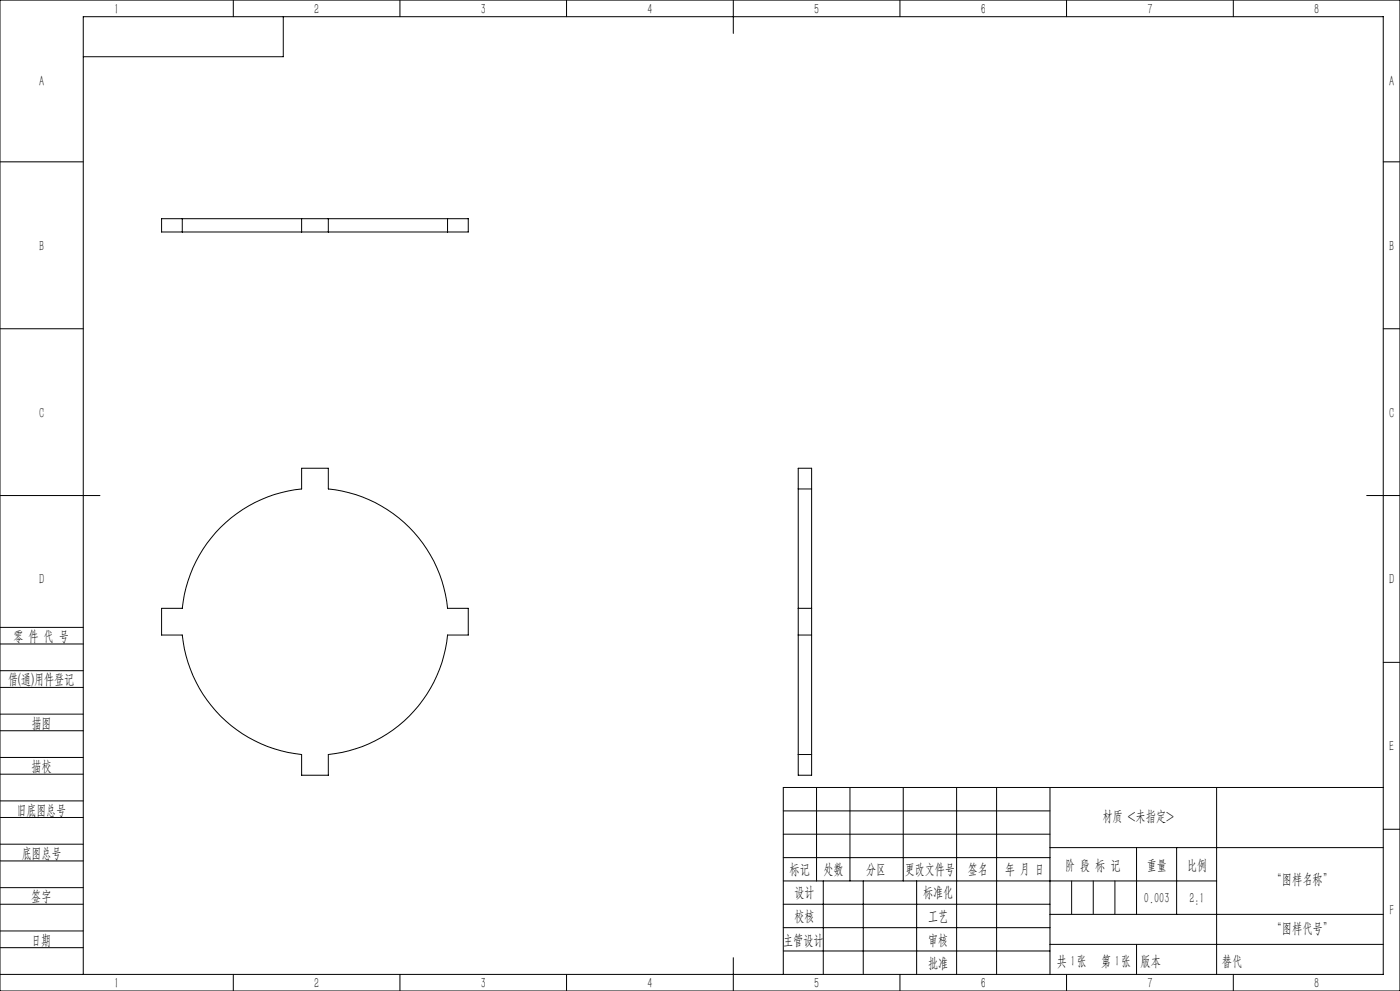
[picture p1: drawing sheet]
<svg xmlns="http://www.w3.org/2000/svg" width="420mm" height="297mm" viewBox="0 0 420 297" stroke-linecap="round" stroke-linejoin="round" font-family="sans-serif">
<g fill="none" stroke="#000" stroke-width=".3">
<path d="M0 0h420v297h-420zM70 0v5M85 5v12h-60M120 0v5M170 0v5M220 0v10M270 0v5M320 0v5M370 0v5M0 48.5h25M415 48.5h5M54.7 65.5h35.8"/>
<path d="M54.7 69.5h35.8M54.7 65.5h-6.2v4h6.2M54.7 65.5v4M90.5 65.5v4M90.5 65.5h8M90.5 69.5h8M98.5 65.5h35.8M98.5 69.5h35.8M98.5 65.5v4M134.3 65.5h6.2v4h-6.2M134.3 65.5v4M0 98.5h25"/>
<path d="M415 98.5h5M0 148.5h30M66.2 158a39.9 39.9 0 0 1 24.3-11.5v-6.2h8v6.2a39.9 39.9 0 0 1 35.8 35.8h6.2v8h-6.2a39.9 39.9 0 0 1-35.8 35.8v6.2h-8v-6.2a39.9 39.9 0 0 1-35.8-35.8h-6.2v-8h6.2a40 40 0 0 1 11.5-24.3zM239.5 146.5v35.8M239.5 146.5v-6.2h4v6.2M239.5 146.5h4M243.5 146.5v35.8M410 148.5h10M0 193h25M0 188h25M239.5 190.3v35.8M239.5 190.3h4"/>
<path d="M239.5 182.3h4M239.5 182.3v8M243.5 190.3v35.8M243.5 182.3v8M415 198.5h5M0 206h25M0 201h25M0 219h25M0 214h25M0 232h25M0 227h25M239.5 226.1v6.2h4v-6.2"/>
<path d="M239.5 226.1h4M245 236v28M255 236v28M271 236v28M287 236v56M299 236v56M315 236v56M365 236v56M415 236h-180v56M0 245h25M0 240h25M0 258h25"/>
<path d="M0 253h25M235 243h80M235 250h80M235 257h80M315 254h100M341 254v20M353 254v20M415 248.5h5M0 271h25M0 266h25M0 279h25M235 271h80"/>
<path d="M235 264h130M235 278h80M247 264v28M259 264v28M275 264v28M315 274h100M0 284h25M0 292h415v-287h-390v287M70 292v5M120 292v5M170 292v5M220 287v10"/>
<path d="M235 285h80M270 292v5M315 283h100M320 292v5M370 292v5"/>
</g>
<path d="M321.5 264v10M328 264v10M334.5 264v10M341 283v9" fill="none" stroke="#0a0605" stroke-width=".3"/>
<g font-size="4.4">
<text x="34.2" y="4.1">1</text>
<text x="94.2" y="4.1">2</text>
<text x="144.2" y="4.1">3</text>
<text x="194.2" y="4.1">4</text>
<text x="244.2" y="4.1">5</text>
<text x="294.2" y="4.1">6</text>
<text x="344.2" y="4.1">7</text>
<text x="394.2" y="4.1">8</text>
<text x="11.7" y="25.9">A</text>
<text x="416.7" y="25.9">A</text>
<text x="11.7" y="75.1">B</text>
<text x="416.7" y="75.1">B</text>
<text x="11.7" y="125.1">C</text>
<text x="416.7" y="125.1">C</text>
<text x="11.7" y="175.1">D</text>
<text x="416.7" y="175.1">D</text>
<text x="4" y="192">零 件 代 号</text>
<text x="2.5" y="205.1">借(通)用件登记</text>
<text x="9.5" y="218.1">描图</text>
<text x="416.7" y="225.1">E</text>
<text x="9.5" y="231.1">描校</text>
<text x="5" y="244.2">旧底图总号</text>
<text x="330.7" y="246.2">材质 &lt;未指定&gt;</text>
<text x="6.5" y="257.2">底图总号</text>
<text x="236.9" y="261.9">标记</text>
<text x="247.1" y="261.9">处数</text>
<text x="259.9" y="261.9">分区</text>
<text x="271.5" y="261.9">更改文件号</text>
<text x="290.4" y="261.9">签名</text>
<text x="301.5" y="261.9">年 月 日</text>
<text x="319.5" y="260.6">阶 段 标 记</text>
<text x="344" y="260.6">重量</text>
<text x="356.1" y="260.6">比例</text>
<text x="238.3" y="268.9">设计</text>
<text x="276.9" y="268.9">标准化</text>
<text x="381.5" y="264.8">“图样名称”</text>
<text x="9.4" y="270.1">签字</text>
<text x="343.2" y="270.7">0.003</text>
<text x="356.8" y="270.7">2:1</text>
<text x="416.8" y="274.4">F</text>
<text x="238.3" y="276.1">校核</text>
<text x="278.4" y="276">工艺</text>
<text x="381.5" y="279.6">“图样代号”</text>
<text x="9.4" y="283.2">日期</text>
<text x="234.9" y="283.3">主管设计</text>
<text x="278.4" y="283.3">审核</text>
<text x="278.4" y="290.2">批准</text>
<text x="317.1" y="289.4">共 张</text>
<text x="321.1" y="289.4">1</text>
<text x="330.3" y="289.4">第 张</text>
<text x="334.5" y="289.4">1</text>
<text x="342.1" y="289.4">版本</text>
<text x="34.2" y="296.1">1</text>
<text x="94.2" y="296.1">2</text>
<text x="144.2" y="296.1">3</text>
<text x="194.2" y="296.1">4</text>
<text x="244.2" y="296.1">5</text>
<text x="294.2" y="296.1">6</text>
<text x="344.2" y="296.1">7</text>
<text x="394.2" y="296.1">8</text>
</g>
<text font-size="4.4" fill="#0a0605" x="366.6" y="289.4">替代</text>
</svg>
